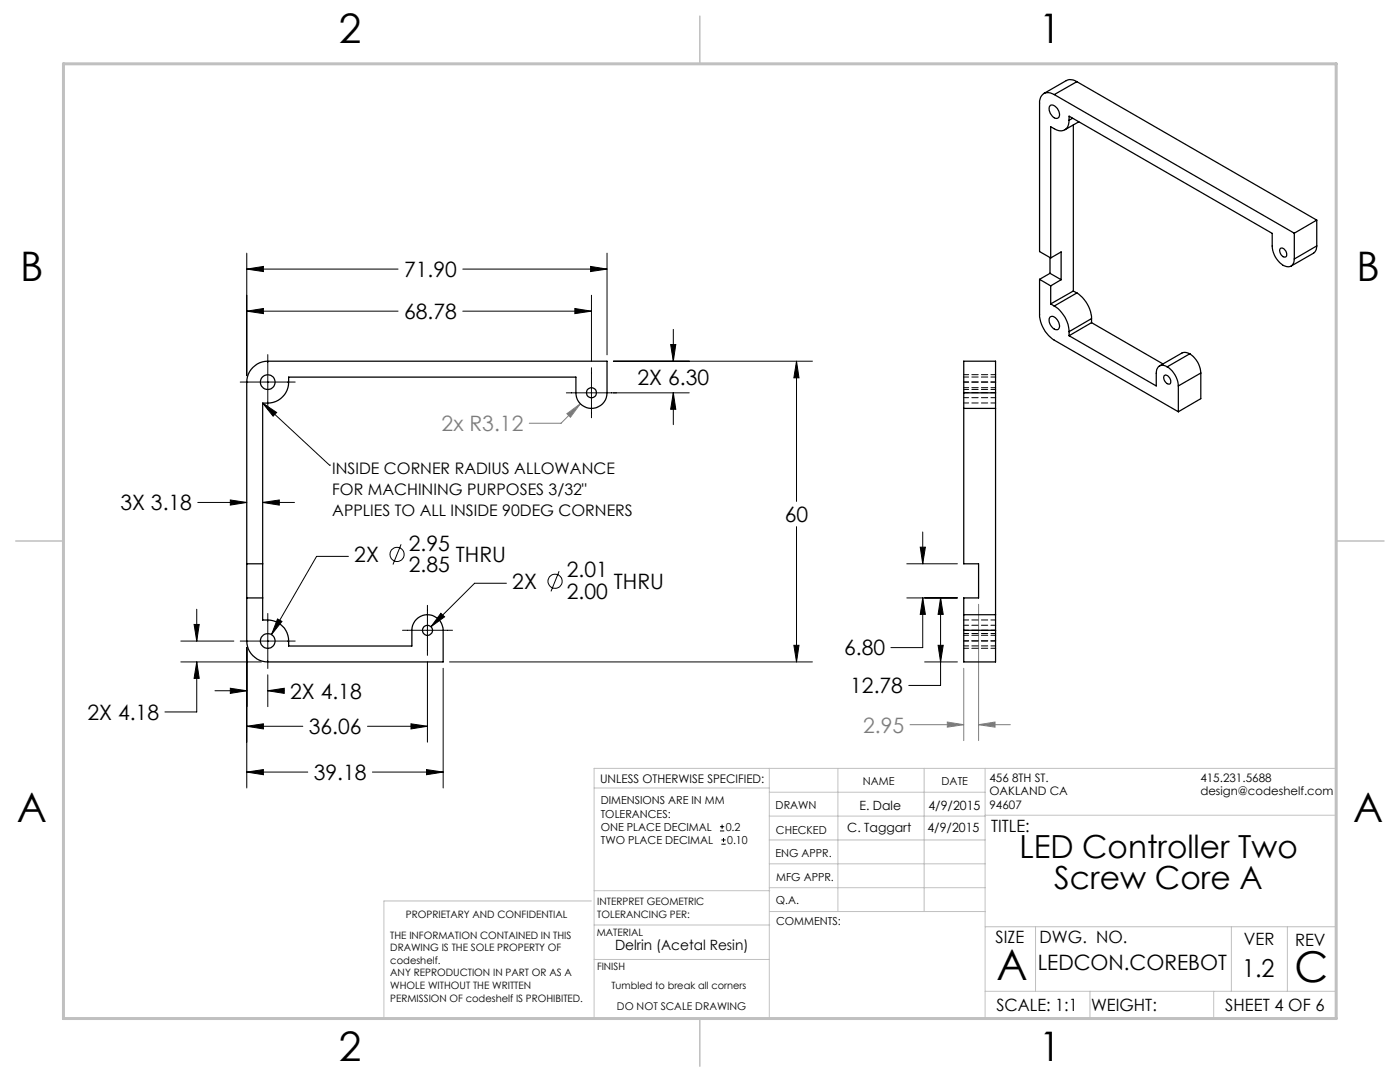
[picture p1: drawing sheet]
<svg xmlns="http://www.w3.org/2000/svg" width="279mm" height="216mm" viewBox="0 0 279 216" stroke-linecap="round" stroke-linejoin="round" font-family="sans-serif">
<g fill="none" stroke="#000" stroke-width=".2">
<path d="M49.2 53.7l3.4-.5v1zM49.2 50.5v24.5M49.2 53.7h30.2M92.4 53.7h28.7M117.9 53.2l3.2 .5-3.2 .5zM118 58.9v13.2M121.1 50.5v20.3M47.9 76.2h11M49.2 62.1l3.4-.5v1zM49.2 62.1h30.2M53.4 70.8v10.9M92.4 62.1h25.6"/>
<path d="M114.7 61.6l3.3 .5-3.3 .5zM118 73.4v10M122.4 72.1h39.7M133.8 68.8h1.1l-.5 3.3zM134.4 65.7v6.4M134.4 78.4v6.3M134.4 78.4l.5 3.3h-1.1zM137.5 78.4h-24.5M159 72.1v27.9M159 72.1l.5 3.3h-1.1zM46 99.8l3.2 .5-3.2 .5zM52.4 80.4l13.4 12.4"/>
<path d="M52.4 80.4l2.8 1.9-.7 .7zM65.8 92.8h.1M39.5 100.3h9.7M52.4 100.3l3.3-.5v1zM52.4 100.3h6.4M69.5 111h-6.3l-9 15.6M80 108.6l-1.6 4M101.1 116.4h-6.4l-8.7 8.7M111.6 114l-1.6 4M159 105.1v27M181 112.5h10.1M181 119.3h10.1"/>
<path d="M183.7 109.2h1l-.5 3.3zM184.1 119.3v9.9h-6.3M184.1 106.2v6.3M184.2 119.3l.5 3.3h-1zM187.7 119.3l.5 3.3h-1zM187.7 119.3v17.5h-6.3M36.1 127.9h10.6M36.1 132.1h16.1M38.7 124.6h1.1l-.5 3.3zM39.3 132.1v10h-6.4M39.3 121.6v6.3M39.3 132.1l.5 3.3h-1.1z"/>
<path d="M42.9 137.8h6.3M46 137.3l3.2 .5-3.2 .6zM47.9 127.9h11M49.2 129.2v28M53.4 137.8l3.3-.5v1.1zM53.4 122.4v11M53.4 134.7v6.3M53.4 137.8h3.3M55.4 123.5l.9 .5-2.1 2.6zM80.3 125.8h10M85.3 120.8v10M85.3 132v16.1"/>
<path d="M88 122.4l.7 .7-2.7 2zM88.4 133.3v23.9M89.7 132.1h72.4M158.4 128.8h1.1l-.5 3.3zM184.5 132.1h6.6M187.2 128.8h1l-.5 3.3zM49.2 144.9l3.4-.5v1.1zM49.2 154.1l3.4-.5v1zM49.2 144.9h11.2M49.2 154.1h12.2M73.3 144.9h12M74.3 154.1h14.1"/>
<path d="M82 144.4l3.3 .5-3.3 .6zM85.1 153.6l3.3 .5-3.3 .5zM143.7 165.8h.8M143.7 165h.8M144 168.5h.8M144 167.6h.8M144.1 164.5v.9M144.4 167.2v.8"/>
<circle cx="79.2" cy="110.6" r="1.41"/>
<circle cx="110.8" cy="116" r="1.42"/>
</g>
<path d="M113.1 82.5l2.7-1.9-2 2.7zM115.8 80.6l-3.8 3.9h-6.4M192.3 133.3v14.5M195.3 120.6v27.2M181.6 144.6h10.7M189.1 144.1l3.2 .5-3.2 .5zM195.3 144.6l3.3-.5v1zM195.3 144.6h6.3" fill="none" stroke="#808080" stroke-width=".2"/>
<g fill="none" stroke="#c0c0c0" stroke-width=".2">
<path d="M118.6 157.2h34.9M153.5 153.3v49.9M153.5 158.1h43.1M167.2 153.3v28.6M184.4 153.3v28.6M196.6 153.3v49.9M118 179.8h-41.4v23.2M118.6 177.7h35M153.5 167.6h43.1M153.5 162.8h43.1M153.5 172.4h43.1M153.5 177.1h43.1"/>
<path d="M196.6 162.7h70.1M118.6 191.5h34.9M118.6 184.6h35M153.6 181.9h43M196.6 197.8h70.1M196.6 184.9h70.1M206.7 184.9v12.9M217.5 197.8v5.4M242.2 197.8v5.4M245.7 184.9v12.9M256.9 184.9v12.9M26.7 203.2h240v-49.9h-148.1v49.9"/>
</g>
<path d="M139.7 3.2v9.5M3.1 107.9h9.6M266.7 107.9h9.5M139.7 203.2v9.6" fill="none" stroke="#c0c0c0" stroke-width=".3"/>
<path d="M12.7 12.7h254v190.5h-254z" fill="none" stroke="#c0c0c0" stroke-width=".6"/>
<g fill="#000">
<path d="M52.4 80.4l2.8 1.9-.7 .7z"/>
<path d="M159 72.1l.5 3.3h-1.1zM158.4 128.8h1.1l-.5 3.3zM117.9 53.2l3.2 .5-3.2 .5zM49.2 53.7l3.4-.5v1zM82 144.4l3.3 .5-3.3 .6zM49.2 144.9l3.4-.5v1.1zM134.4 78.4l.5 3.3h-1.1zM133.8 68.8h1.1l-.5 3.3zM49.2 154.1l3.4-.5v1zM85.1 153.6l3.3 .5-3.3 .5zM114.7 61.6l3.3 .5-3.3 .5zM49.2 62.1l3.4-.5v1zM53.4 137.8l3.3-.5v1.1zM46 137.3l3.2 .5-3.2 .6zM39.3 132.1l.5 3.3h-1.1zM38.7 124.6h1.1l-.5 3.3zM88 122.4l-2 2.7 2.7-2zM55.4 123.5l-1.2 3.1 2.1-2.6zM52.4 100.3l3.3-.5v1zM46 99.8l3.2 .5-3.2 .5zM183.7 109.2h1l-.5 3.3zM184.2 119.3l.5 3.3h-1zM187.2 128.8h1l-.5 3.3zM187.7 119.3l.5 3.3h-1z"/>
</g>
<path d="M113.1 82.5l.7 .8 2-2.7zM195.3 144.6l3.3-.5v1zM189.1 144.1l3.2 .5-3.2 .5z" fill="#808080"/>
<g fill="none" stroke="#000" stroke-width=".25">
<path d="M210.4 18.9a1.78 1.78 0 0 0-2.1-.2 1.78 1.78 0 0 0-.8 1.9v29.6l2.2 1.3M210.4 18.9l47.9 27.6M214.9 16.3l-.8-.4h-1l-4.8 2.8M214.9 16.3l-4.5 2.6M214.9 16.3l47.9 27.6M209.6 21a1.68 1.68 0 0 1 1.6 2.5 1.52 1.52 0 0 1-1.8-1.4v-.8zM213.4 24a1.8 1.8 0 0 1-.9 1.9 1.8 1.8 0 0 1-2.1-.2l-.7-.4v26.2M213.4 24v-.8l40.5 23.4v2.5a4.5 4.5 0 0 0 2.9 4.1 1.28 1.28 0 0 0 1.5-1.5M214.1 23.6l-.7 .4M214.2 24.9v33.2M215.3 24.3l-2.8 1.6M207.5 55.7v7.1a6.5 6.5 0 0 0 2.9 5.1l24.8 14.3"/>
<path d="M207.5 55.7l2.2 1.3M209.6 54.5l2.2 1.3M209.6 51.4v3.1M209.6 54.5l-2.1 1.2M209.7 57v3.6M209.7 51.5l2.1-1.2v5.5M211.8 55.8l-2.1 1.2M214.2 58.1l-4.5 2.5M214.2 58.1l.7 .4M214.9 58.5a6.5 6.5 0 0 1 2.9 5.1M214.9 58.5l-4.5 2.6M255.6 49.5a1.15 1.15 0 0 1 1 1.8 1.15 1.15 0 0 1-1-1.8z"/>
<path d="M258.3 46.5v5.2M262.8 49.1l-.1 .7-.6 .7-4.4 2.6M262.8 43.9l-4.5 2.6M262.8 43.9v5.2M262.8 49.1l-4.5 2.6M50.5 73.3a4.1 4.1 0 0 1 2.9-1.2h67.7v6.3a3.1 3.1 0 0 1-3.1 3.1 3.1 3.1 0 0 1-3.1-3.1v-3.2h-57.3a4.5 4.5 0 0 1-5.2 5.2v43.3a4.5 4.5 0 0 1 5.2 5.2h24.6v-3.1a3.1 3.1 0 0 1 3.1-3.1 3.1 3.1 0 0 1 3.1 3.1v6.3h-35a4.2 4.2 0 0 1-4.2-4.2l.1-52.2a4 4 0 0 1 1.2-2.4zM192.3 78.4v3.1M192.3 78.4v-6.3h6.4v6.3M192.3 78.4h6.4M198.7 78.4v3.1M209.5 63.3a.99 .99 0 0 1 1.5 .6 1.31 1.31 0 0 1 0 1.9 1.86 1.86 0 0 1-1.5-2.5zM209.7 60.6l.7 .5"/>
<path d="M210.4 61.1a6.3 6.3 0 0 1 3 5.1M213.4 67l17.4 10v-2.5a1.32 1.32 0 0 1 .6-1.5 1.32 1.32 0 0 1 1.5 .2M213.4 66.2v.8M217.8 64.4l-4.4 2.6M217.8 64.4l14.3 8.2M217.8 63.6l-4.4 2.6M217.8 63.6v.8M232.3 75a.89 .89 0 0 1 1.3 .7v.2a.51 .51 0 0 1-.1 .7 .51 .51 0 0 1-.7-.2l-.5-.6-.1-.4zM232.9 73.2a4.8 4.8 0 0 1 2.3 3.8M235.2 77v5.2M237.5 70.6a4.9 4.9 0 0 1 2.1 3.8M237.5 70.6l-1.1-.3-.5 .1-4.5 2.6"/>
<path d="M237.5 70.6l-4.6 2.6M239.6 74.4l-4.4 2.6M239.6 74.4v5.2l-4.4 2.6M192.3 81.5v31h3v6.8h-3v3.4M192.3 81.5h6.4M198.7 81.5v41.2M49.2 112.5h3.2M49.2 119.3h3.2M192.3 122.7v3.1M192.3 125.8v6.3h6.4v-6.3M192.3 122.7h6.4M192.3 125.8h6.4"/>
<path d="M198.7 122.7v3.1"/>
<circle cx="53.4" cy="76.2" r="1.47"/>
<circle cx="118" cy="78.4" r="1.01"/>
<circle cx="53.4" cy="127.9" r="1.47"/>
<circle cx="85.3" cy="125.8" r="1"/>
</g>
<g fill="none" stroke="#000" stroke-width=".2" stroke-dasharray="1.3 .6" stroke-dashoffset=".3">
<path d="M192.4 75.2h6.3M192.4 76.2h6.3M192.4 79.4h6.3M192.4 77.7h6.3M198.7 78.4h-6.3M198.7 77.4h-6.3M198.7 74.8h-6.3M192.4 80.4h6.3M192.4 125.8h6.3M192.4 127.9h6.3M192.4 123.7h6.3M192.4 126.8h6.3"/>
<path d="M192.4 129.4h6.3M198.7 128.9h-6.3M198.7 124.8h-6.3M198.7 126.4h-6.3"/>
</g>
<g font-size="8.5">
<text x="198.9" y="195.5">A</text>
<text x="258.3" y="196">C</text>
</g>
<g font-size="8.1">
<text x="67.6" y="8.5">2</text>
<text x="207.3" y="8.5">1</text>
<text x="4" y="56.2">B</text>
<text x="270.7" y="56.2">B</text>
<text x="3.3" y="164.1">A</text>
<text x="270" y="164.1">A</text>
<text x="67.6" y="211.7">2</text>
<text x="207.3" y="211.7">1</text>
</g>
<g font-size="6.3">
<text x="203.4" y="171.1">LED Controller Two</text>
<text x="210.4" y="177.5">Screw Core A</text>
</g>
<text font-size="4.9" x="247.9" y="194.9">1.2</text>
<g font-size="4.2">
<text x="80.6" y="55.3">71.90</text>
<text x="80.6" y="63.7">68.78</text>
<text x="127.2" y="76.8">2X 6.30</text>
<text x="24" y="101.9">3X 3.18</text>
<text x="156.6" y="104.1">60</text>
<text x="70.7" y="112.2">2X</text>
<text x="81.6" y="109.9">2.95</text>
<text x="91" y="112.2">THRU</text>
<text x="81.6" y="114.1">2.85</text>
<text x="102.2" y="117.6">2X</text>
<text x="113.1" y="115.2">2.01</text>
<text x="113.1" y="119.5">2.00</text>
<text x="122.5" y="117.6">THRU</text>
<text x="168.5" y="130.8">6.80</text>
<text x="17.5" y="143.7">2X 4.18</text>
<text x="57.9" y="139.4">2X 4.18</text>
<text x="169.7" y="138.3">12.78</text>
<text x="61.6" y="146.5">36.06</text>
<text x="62.6" y="155.7">39.18</text>
<text x="207.1" y="193.5">LEDCON.COREBOT</text>
</g>
<g font-size="4.2" fill="#808080">
<text x="88.1" y="86">2x R3.12</text>
<text x="172.3" y="146.2">2.95</text>
</g>
<g font-size="3.4">
<text x="197.8" y="166">TITLE:</text>
<text x="198.7" y="188.1">SIZE</text>
<text x="207.5" y="188.1">DWG. NO.</text>
<text x="248.3" y="188.6">VER</text>
<text x="258.5" y="188.8">REV</text>
<text x="198.8" y="201.7">SCALE: 1:1</text>
<text x="217.7" y="201.8">WEIGHT:</text>
<text x="244.5" y="201.7">SHEET 4 OF 6</text>
</g>
<g font-size="3.2">
<text x="66.3" y="94.5">INSIDE CORNER RADIUS ALLOWANCE</text>
<text x="66.3" y="98.7">FOR MACHINING PURPOSES 3/32&quot;</text>
<text x="66.3" y="102.9">APPLIES TO ALL INSIDE 90DEG CORNERS</text>
</g>
<text font-size="2.8" x="122.7" y="189.6">Delrin (Acetal Resin)</text>
<g font-size="2.5">
<text x="171.5" y="161.6">E. Dale</text>
<text x="185.3" y="161.6">4/9/2015</text>
<text x="169.1" y="166">C. Taggart</text>
<text x="185.1" y="166">4/9/2015</text>
</g>
<text font-size="2.4" x="119.8" y="156.2">UNLESS OTHERWISE SPECIFIED:</text>
<g font-size="2.3">
<text x="197.5" y="156">456 8TH ST.</text>
<text x="239.6" y="156">415.231.5688</text>
<text x="197.5" y="158.7">OAKLAND CA</text>
<text x="197.5" y="161.5">94607</text>
<text x="239.6" y="158.7">design@codeshelf.com</text>
</g>
<g font-size="2.2">
<text x="119.9" y="160.5">DIMENSIONS ARE IN MM</text>
<text x="154.8" y="161.4">DRAWN</text>
<text x="172.2" y="156.7">NAME</text>
<text x="187.9" y="156.7">DATE</text>
<text x="119.9" y="163.1">TOLERANCES:</text>
<text x="119.9" y="165.8">ONE PLACE DECIMAL</text>
<text x="144.8" y="165.8">0.2</text>
<text x="154.9" y="166.3">CHECKED</text>
<text x="119.9" y="168.4">TWO PLACE DECIMAL</text>
<text x="145.1" y="168.4">0.10</text>
<text x="154.8" y="171">ENG APPR.</text>
<text x="154.9" y="175.7">MFG APPR.</text>
<text x="154.9" y="180.4">Q.A.</text>
<text x="154.9" y="184.6">COMMENTS:</text>
</g>
<text font-size="2.1" x="123.1" y="201.6">DO NOT SCALE DRAWING</text>
<g font-size="2">
<text x="81" y="183.1">PROPRIETARY AND CONFIDENTIAL</text>
<text x="119.2" y="180.6">INTERPRET GEOMETRIC</text>
<text x="119.2" y="183.1">TOLERANCING PER:</text>
<text x="77.9" y="187.3">THE INFORMATION CONTAINED IN THIS</text>
<text x="77.9" y="189.8">DRAWING IS THE SOLE PROPERTY OF</text>
<text x="119.1" y="186.7">MATERIAL</text>
<text x="77.9" y="192.3">codeshelf.</text>
<text x="77.9" y="194.8">ANY REPRODUCTION IN PART OR AS A</text>
<text x="77.9" y="197.4">WHOLE WITHOUT THE WRITTEN</text>
<text x="119.1" y="193.5">FINISH</text>
<text x="122" y="197.4">Tumbled to break all corners</text>
<text x="77.9" y="199.9">PERMISSION OF codeshelf IS PROHIBITED.</text>
</g>
</svg>
